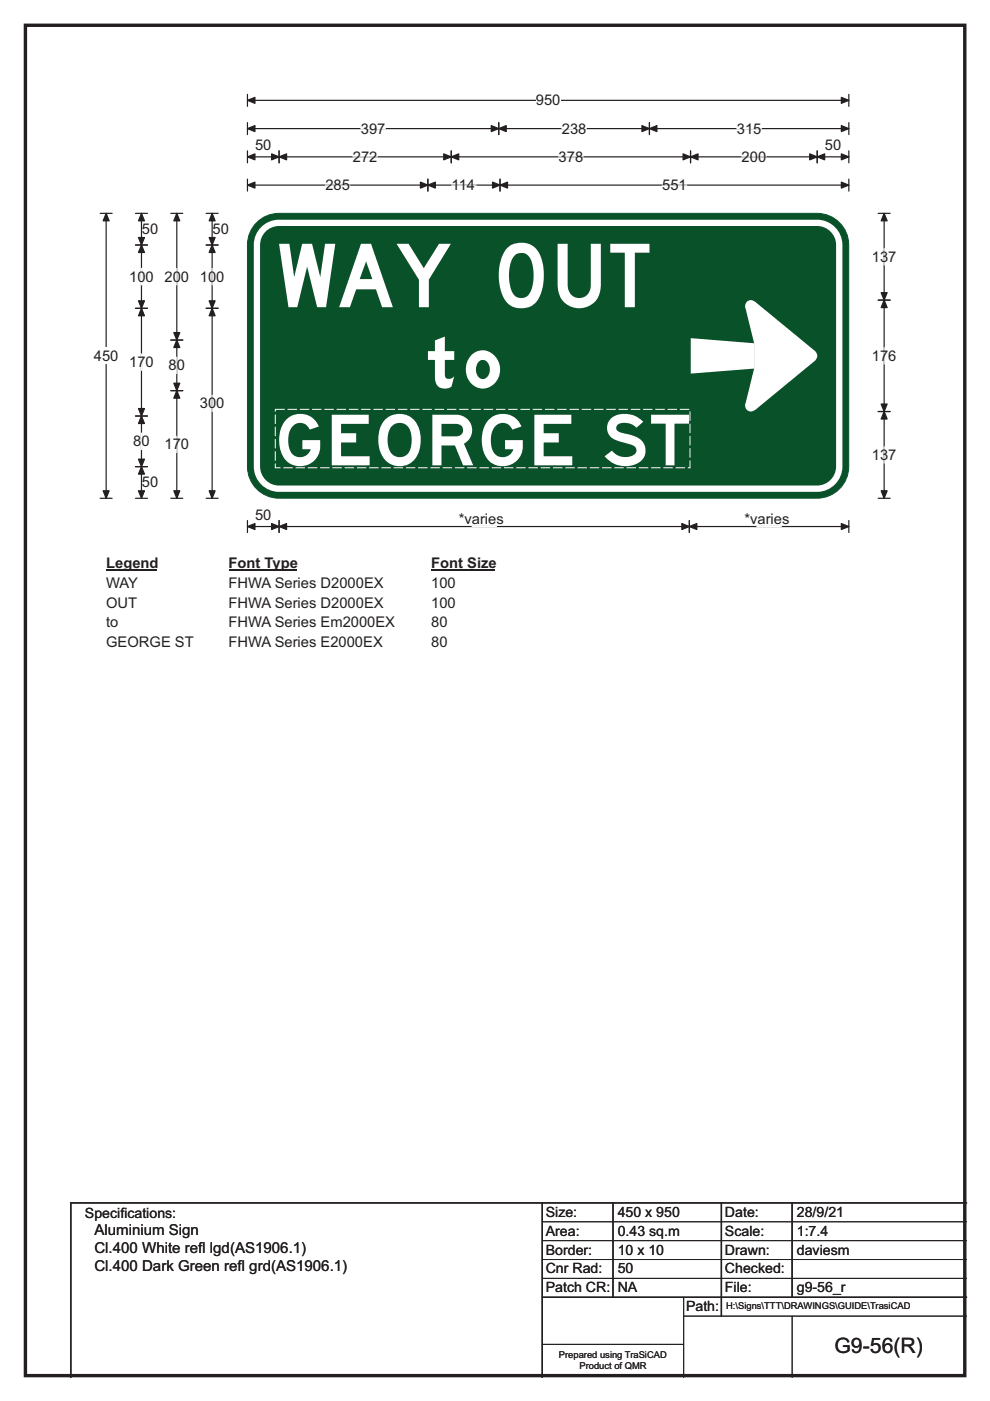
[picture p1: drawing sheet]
<svg xmlns="http://www.w3.org/2000/svg" width="210mm" height="297mm" viewBox="0 0 210 297" stroke-linecap="round" stroke-linejoin="round" font-family="sans-serif">
<path d="M5.4 5.4h199.2v286.3h-199.2z" fill="none" stroke="#231f20" stroke-width=".72"/>
<path d="M52.5 21.3h127.5M52.5 20v2.5M180 20v2.5" fill="none" stroke="#231f20" stroke-width=".25"/>
<g fill="#231f20" stroke="#231f20" stroke-width=".25">
<path d="M52.5 21.3l1.6-.7v1.3z" fill-rule="evenodd"/>
<path d="M178.4 20.6l1.6 .7-1.6 .6z" fill-rule="evenodd"/>
</g>
<path d="M113.7 19.5h5.2v3.5h-5.2z" fill="#fff"/>
<g fill="none" stroke="#231f20" stroke-width=".25">
<path d="M52.5 27.3h127.5M52.5 26v2.5M52.5 32v2.5M52.5 38v2.5M52.5 33.3h127.5M52.5 39.2h127.5M59.2 32v2.5M90.8 38v2.5M95.7 32v2.5M105.8 26v2.5M106.1 38v2.5M137.7 26v2.5"/>
<path d="M146.5 32v2.5M173.3 32v2.5M180 26v2.5M180 32v2.5M180 38v2.5M21.2 45.2h2.6M22.5 45.2v60.4M21.2 105.6h2.6M52.5 110.4v2.5M52.5 111.6h127.5M59.2 110.4v2.5M146.2 110.4v2.5"/>
<path d="M180 110.4v2.5"/>
</g>
<g fill="#231f20" stroke="#231f20" stroke-width=".25">
<path d="M105.8 27.3l1.6-.7v1.3z" fill-rule="evenodd"/>
<path d="M136.2 26.6l1.5 .7-1.5 .6z" fill-rule="evenodd"/>
<path d="M52.5 27.3l1.6-.7v1.3z" fill-rule="evenodd"/>
<path d="M104.2 26.6l1.6 .7-1.6 .6z" fill-rule="evenodd"/>
<path d="M137.7 27.3l1.6-.7v1.3z" fill-rule="evenodd"/>
<path d="M178.4 26.6l1.6 .7-1.6 .6z" fill-rule="evenodd"/>
<path d="M59.2 33.3l1.6-.7v1.3z" fill-rule="evenodd"/>
<path d="M94.1 32.6l1.6 .7-1.6 .6z" fill-rule="evenodd"/>
<path d="M52.5 33.3l1.6-.7v1.3z" fill-rule="evenodd"/>
<path d="M57.6 32.6l1.6 .7-1.6 .6z" fill-rule="evenodd"/>
<path d="M95.7 33.3l1.6-.7v1.3z" fill-rule="evenodd"/>
<path d="M144.9 32.6l1.6 .7-1.6 .6z" fill-rule="evenodd"/>
<path d="M146.5 33.3l1.6-.7v1.3z" fill-rule="evenodd"/>
<path d="M171.7 32.6l1.6 .7-1.6 .6z" fill-rule="evenodd"/>
<path d="M173.3 33.3l1.6-.7v1.3z" fill-rule="evenodd"/>
<path d="M178.4 32.6l1.6 .7-1.6 .6z" fill-rule="evenodd"/>
<path d="M90.8 39.2l1.5-.6v1.3z" fill-rule="evenodd"/>
<path d="M104.5 38.6l1.6 .6-1.6 .7z" fill-rule="evenodd"/>
<path d="M52.5 39.2l1.6-.6v1.3z" fill-rule="evenodd"/>
<path d="M89.2 38.6l1.6 .6-1.6 .7z" fill-rule="evenodd"/>
<path d="M106.1 39.2l1.5-.6v1.3z" fill-rule="evenodd"/>
<path d="M178.4 38.6l1.6 .6-1.6 .7z" fill-rule="evenodd"/>
<path d="M59.2 111.6l1.6-.6v1.3z" fill-rule="evenodd"/>
<path d="M144.6 111l1.6 .6-1.6 .7z" fill-rule="evenodd"/>
<path d="M52.5 111.6l1.6-.6v1.3z" fill-rule="evenodd"/>
<path d="M57.6 111l1.6 .6-1.6 .7z" fill-rule="evenodd"/>
<path d="M146.2 111.6l1.6-.6v1.3z" fill-rule="evenodd"/>
<path d="M178.4 111l1.6 .6-1.6 .7z" fill-rule="evenodd"/>
<path d="M22.5 45.2l.6 1.6h-1.2z" fill-rule="evenodd"/>
<path d="M21.9 104.1h1.2l-.6 1.5z" fill-rule="evenodd"/>
</g>
<path d="M69 39.2h5.2M74.8 33.3h5.2M76.5 27.3h5.2M95.8 39.2h5.2M118.5 33.3h5.2M119.2 27.3h5.2M140.5 39.2h5.2M156.3 27.3h5.2M157.3 33.3h5.2M100.1 111.6h5.2M160.5 111.6h5.2" fill="none" stroke="#fff" stroke-width=".25"/>
<path d="M19.9 73.7h5.2v3.5h-5.2z" fill="#fff"/>
<g fill="none" stroke="#231f20" stroke-width=".25">
<path d="M28.7 51.9h2.6M28.7 45.2h2.6M30 45.2v60.4M36.2 45.2h2.6M37.5 45.2v60.4M43.7 51.9h2.6M43.7 45.2h2.6M45 45.2v60.4M186.3 45.2h2.5M187.5 45.2v60.4M28.7 65.4h2.6M36.2 72.1h2.6"/>
<path d="M43.7 65.4h2.6M186.3 63.6h2.5M28.7 88.2h2.6M28.7 98.9h2.6M36.2 82.8h2.6M186.3 87.3h2.5M28.7 105.6h2.6M36.2 105.6h2.6M43.7 105.6h2.6M186.3 105.6h2.5"/>
</g>
<g fill="#231f20" stroke="#231f20" stroke-width=".25">
<path d="M30 51.9l.6 1.6h-1.2z" fill-rule="evenodd"/>
<path d="M29.4 63.8h1.2l-.6 1.6z" fill-rule="evenodd"/>
<path d="M30 45.2l.6 1.6h-1.2z" fill-rule="evenodd"/>
<path d="M29.4 50.4h1.2l-.6 1.5z" fill-rule="evenodd"/>
<path d="M30 65.4l.6 1.6h-1.2z" fill-rule="evenodd"/>
<path d="M29.4 86.6h1.2l-.6 1.6z" fill-rule="evenodd"/>
<path d="M30 88.2l.6 1.6h-1.2z" fill-rule="evenodd"/>
<path d="M29.4 97.3h1.2l-.6 1.6z" fill-rule="evenodd"/>
<path d="M30 98.9l.6 1.6h-1.2z" fill-rule="evenodd"/>
<path d="M29.4 104.1h1.2l-.6 1.5z" fill-rule="evenodd"/>
<path d="M37.5 72.1l.6 1.6h-1.2z" fill-rule="evenodd"/>
<path d="M36.9 81.2h1.2l-.6 1.6z" fill-rule="evenodd"/>
<path d="M37.5 45.2l.6 1.6h-1.2z" fill-rule="evenodd"/>
<path d="M36.9 70.5h1.2l-.6 1.6z" fill-rule="evenodd"/>
<path d="M37.5 82.8l.6 1.6h-1.2z" fill-rule="evenodd"/>
<path d="M36.9 104.1h1.2l-.6 1.5z" fill-rule="evenodd"/>
<path d="M45 51.9l.6 1.6h-1.2z" fill-rule="evenodd"/>
<path d="M44.4 63.8h1.2l-.6 1.6z" fill-rule="evenodd"/>
<path d="M45 45.2l.6 1.6h-1.2z" fill-rule="evenodd"/>
<path d="M44.4 50.4h1.2l-.6 1.5z" fill-rule="evenodd"/>
<path d="M45 65.4l.6 1.6h-1.2z" fill-rule="evenodd"/>
<path d="M44.4 104.1h1.2l-.6 1.5z" fill-rule="evenodd"/>
<path d="M187.5 63.6l.7 1.6h-1.3z" fill-rule="evenodd"/>
<path d="M186.9 85.7h1.3l-.7 1.6z" fill-rule="evenodd"/>
<path d="M187.5 45.2l.7 1.6h-1.3z" fill-rule="evenodd"/>
<path d="M186.9 62h1.3l-.7 1.6z" fill-rule="evenodd"/>
<path d="M187.5 87.3l.7 1.5h-1.3z" fill-rule="evenodd"/>
<path d="M186.9 104.1h1.3l-.7 1.5z" fill-rule="evenodd"/>
</g>
<path d="M30 56.9v3.5M37.5 56.9v3.5M45 56.9v3.5M187.5 52.7v3.5M30 75v3.5M37.5 75.7v3.5M187.5 73.7v3.5M30 91.8v3.5M37.5 92.5v3.5M45 83.8v3.5M187.5 94.7v3.5" fill="none" stroke="#fff" stroke-width=".25"/>
<path d="M22.5 117.6h10.8v3.5h-10.8z" fill="#fff"/>
<path d="M22.5 120.9h10.8" fill="none" stroke="#231f20" stroke-width=".32"/>
<path d="M48.5 117.6h14.4v3.5h-14.4z" fill="#fff"/>
<path d="M48.5 120.9h14.4" fill="none" stroke="#231f20" stroke-width=".32"/>
<path d="M91.5 117.6h13.4v3.5h-13.4z" fill="#fff"/>
<path d="M91.5 120.9h13.4" fill="none" stroke="#231f20" stroke-width=".32"/>
<g fill="#fff">
<path d="M22.5 121.8h7.1v3.5h-7.1z"/>
<path d="M48.5 121.8h33v3.5h-33z"/>
<path d="M91.5 121.8h5.2v3.5h-5.2z"/>
<path d="M22.5 126h6.6v3.5h-6.6z"/>
<path d="M48.5 126h33v3.5h-33z"/>
<path d="M91.5 126h5.2v3.5h-5.2z"/>
<path d="M22.5 130.2h2.6v3.5h-2.6z"/>
<path d="M48.5 130.2h35.5v3.5h-35.5z"/>
<path d="M91.5 130.2h3.4v3.5h-3.4z"/>
<path d="M22.5 134.4h18.5v3.5h-18.5z"/>
<path d="M48.5 134.4h32.9v3.5h-32.9z"/>
<path d="M91.5 134.4h3.4v3.5h-3.4z"/>
</g>
<path d="M54.8 46.9a6.7 6.7 0 0 1 4.4-1.7h114.1a6.7 6.7 0 0 1 6.7 6.7v47a6.7 6.7 0 0 1-6.7 6.7h-114.1a6.7 6.7 0 0 1-6.7-6.7v-47a6.7 6.7 0 0 1 2.3-5z" fill-rule="evenodd" fill="#095229" stroke="#095229" stroke-width=".21"/>
<path d="M55.6 48.9a4.7 4.7 0 0 1 3.6-1.7h114.1a4.7 4.7 0 0 1 4.7 4.7v47a4.7 4.7 0 0 1-4.7 4.7h-114.1a4.7 4.7 0 0 1-4.7-4.7v-47a4.7 4.7 0 0 1 1.1-3z" fill="none" stroke="#fff" stroke-width="1.3"/>
<g fill="#fff">
<path d="M158.1 65.1l2-1.2 12.9 10.6v1.9l-12.9 10.6-2-1.2 1.8-7.6v-5.4z" fill-rule="evenodd"/>
<path d="M146.5 71.7l13.4 1.1v5.4l-13.4 1z" fill-rule="evenodd"/>
<circle cx="159.3" cy="86" r="1.2"/>
<circle cx="172.1" cy="75.4" r="1.2"/>
<circle cx="159.3" cy="64.8" r="1.2"/>
</g>
<path d="M115 255v37M130 255v20M153 255v24M168 255v20M205 255h-190v37M115 275h90" fill="none" stroke="#231f20" stroke-width=".3"/>
<path d="M115 259h90M115 263h90M115 267h90M115 271h90M145 279h60M145 275v17M168 279v13M115 285h30" fill="none" stroke="#231f20" stroke-width=".21"/>
<path d="M58.4 86.8h87.9v12.4h-87.9z" fill="none" stroke="#fff" stroke-width=".21" stroke-dasharray="2 .6" stroke-linecap="butt"/>
<text font-size="18.7" fill="#fff" x="58.8" y="65.1">WAY OUT</text>
<g font-size="14.9" fill="#fff">
<text x="89.8" y="82.3">to</text>
<text x="58.1" y="98.7">GEORGE ST</text>
</g>
<text font-size="4.5" fill="#231f20" x="177" y="286.9">G9-56(R)</text>
<g font-size="3.2" fill="#231f20">
<text x="20" y="261.9">Aluminium Sign</text>
<text x="20" y="265.8">Cl.400 White ref</text>
<text x="20" y="269.6">Cl.400 Dark Green ref</text>
<text x="42" y="265.8">l lgd(AS1906.1)</text>
<text x="50.4" y="269.6">l grd(AS1906.1)</text>
</g>
<g font-size="3.1" fill="#231f20">
<text x="113.7" y="22.3">950</text>
<text x="76.5" y="28.3">397</text>
<text x="119.2" y="28.3">238</text>
<text x="156.3" y="28.3">315</text>
<text x="54.1" y="31.9">50</text>
<text x="74.8" y="34.3">272</text>
<text x="118.5" y="34.3">378</text>
<text x="157.3" y="34.3">200</text>
<text x="175" y="31.9">50</text>
<text x="69" y="40.3">285</text>
<text x="95.8" y="40.3">114</text>
<text x="140.5" y="40.3">551</text>
<text x="30.1" y="49.6">50</text>
<text x="45.1" y="49.6">50</text>
<text x="27.4" y="59.7">100</text>
<text x="34.9" y="59.7">200</text>
<text x="42.4" y="59.7">100</text>
<text x="184.9" y="55.5">137</text>
<text x="19.9" y="76.5">450</text>
<text x="27.4" y="77.8">170</text>
<text x="184.9" y="76.5">176</text>
<text x="35.8" y="78.5">80</text>
<text x="42.4" y="86.6">300</text>
<text x="28.3" y="94.6">80</text>
<text x="34.9" y="95.3">170</text>
<text x="184.9" y="97.5">137</text>
<text x="30.1" y="103.3">50</text>
<text x="54.1" y="110.2">50</text>
<text x="97.3" y="111">*varies</text>
<text x="157.9" y="111.1">*varies</text>
<text x="22.5" y="120.4">Legend</text>
<text x="22.5" y="124.6">WAY</text>
<text x="48.5" y="120.4">Font Type</text>
<text x="48.5" y="124.6">FHWA Series D2000EX</text>
<text x="91.5" y="120.4">Font Size</text>
<text x="91.5" y="124.6">100</text>
<text x="22.5" y="128.8">OUT</text>
<text x="48.5" y="128.8">FHWA Series D2000EX</text>
<text x="91.5" y="128.8">100</text>
<text x="22.5" y="133">to</text>
<text x="22.5" y="137.2">GEORGE ST</text>
<text x="48.5" y="133">FHWA Series Em2000EX</text>
<text x="48.5" y="137.2">FHWA Series E2000EX</text>
<text x="91.5" y="133">80</text>
<text x="91.5" y="137.2">80</text>
</g>
<g font-size="3" fill="#231f20">
<text x="115.8" y="258">Size:</text>
<text x="131" y="258">450 x 950</text>
<text x="153.8" y="258">Date:</text>
<text x="169" y="258">28/9/21</text>
<text x="18" y="258.2">Specif</text>
<text x="25.5" y="258.2">ications:</text>
<text x="115.8" y="262">Area:</text>
<text x="131" y="262">0.43 sq.m</text>
<text x="153.8" y="262">Scale:</text>
<text x="169" y="262">1:7.4</text>
<text x="115.8" y="266">Border:</text>
<text x="115.8" y="270">Cnr Rad:</text>
<text x="131" y="266">10 x 10</text>
<text x="131" y="270">50</text>
<text x="153.8" y="266">Drawn:</text>
<text x="153.8" y="270">Checked:</text>
<text x="169" y="266">daviesm</text>
<text x="115.8" y="274">Patch CR:</text>
<text x="131" y="274">NA</text>
<text x="153.8" y="274">File:</text>
<text x="169" y="274">g9-56_r</text>
<text x="145.5" y="278">Path:</text>
</g>
<g font-size="2" fill="#231f20">
<text x="154" y="277.6">H:\Signs\TTT\DRAWINGS\GUIDE\TrasiCAD</text>
<text x="118.5" y="287.8">Prepared using TraSiCAD</text>
<text x="122.9" y="290.2">Product of QMR</text>
</g>
</svg>
